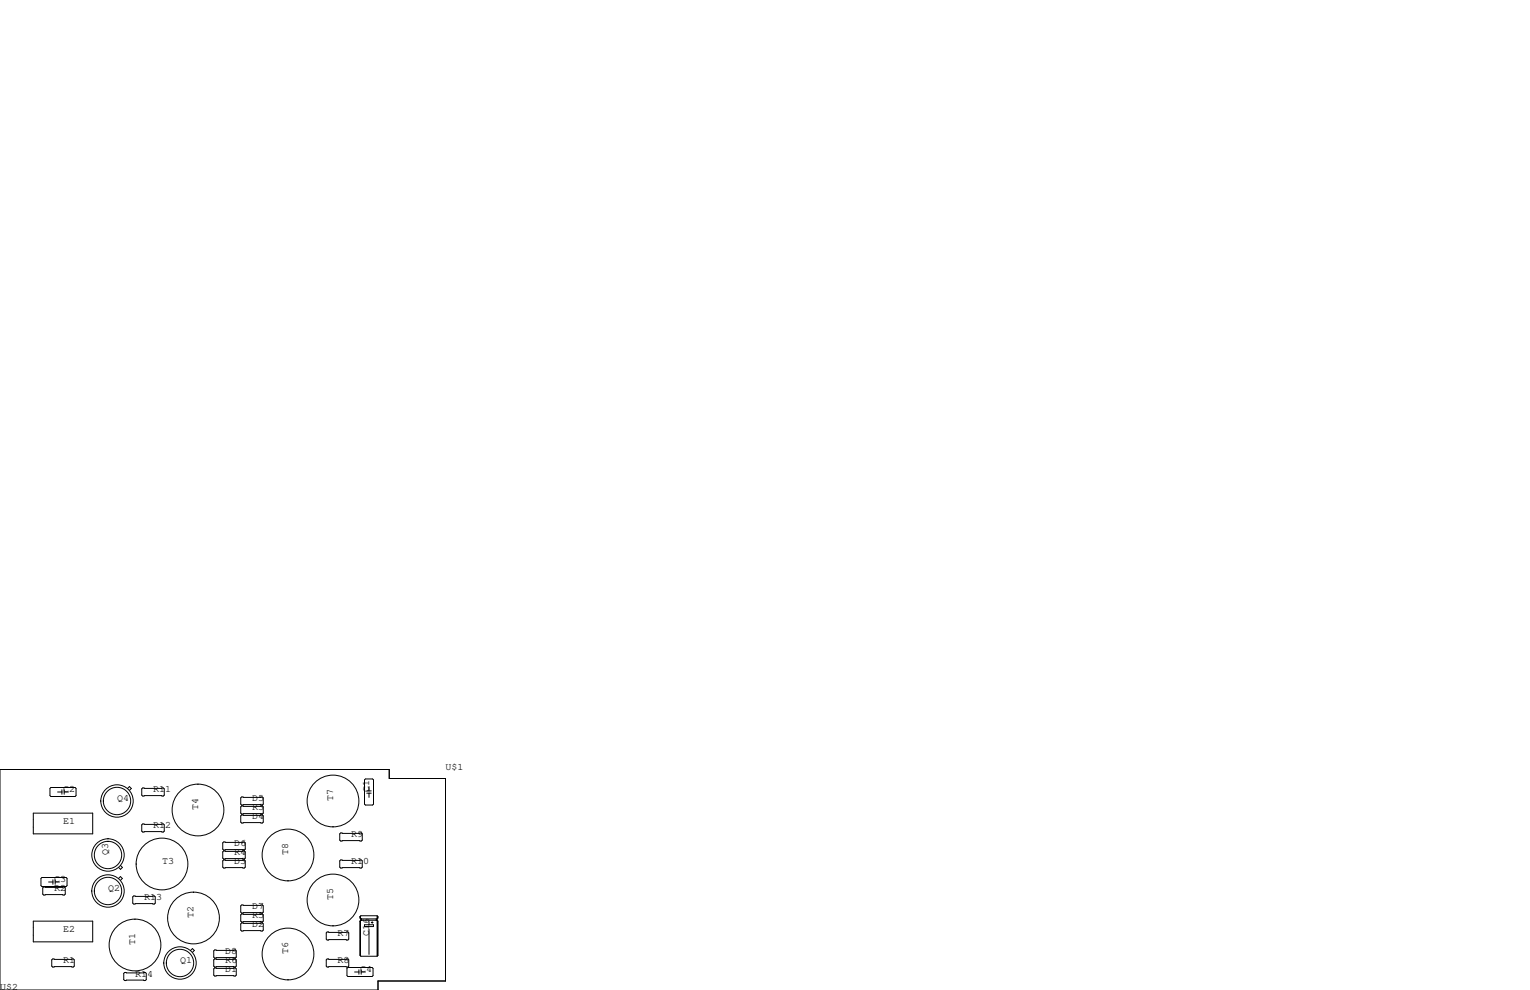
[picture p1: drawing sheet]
<svg xmlns="http://www.w3.org/2000/svg" width="432mm" height="279mm" viewBox="0 0 432 279" stroke-linecap="round" stroke-linejoin="round" font-family="sans-serif">
<g fill="none" stroke="#000" stroke-width=".28">
<path d="M0 217.2h109.9v2.5h15.8v57.2h-19v2.5h-106.7zM103.1 219.8h2.1l.2 .3v6.8l-.2 .3h-2.1l-.2-.3v-6.8zM9.4 229.5h16.8v5.8h-16.8zM14.4 222.2h6.8l.3 .3v2l-.3 .3h-6.8l-.3-.3v-2zM16.3 223.5h1.2M17.5 222.9v1.3M18.1 223.5h1.2M18.1 222.9v1.3M36 222.5l.5-.5 .6 .5-.6 .6M40.3 222.4h5.8l.3 .2v1.8l-.3 .3h-5.8l-.3-.3v-1.8zM40.3 232.5h5.8l.3 .3v1.8l-.3 .2h-5.8l-.3-.2v-1.8zM63.1 237.6h5.9l.2 .3v1.7l-.2 .3h-5.9l-.2-.3v-1.7z"/>
<path d="M68.2 224.9h5.8l.3 .3v1.7l-.3 .3h-5.8l-.3-.3v-1.7zM68.2 227.5h5.8l.3 .2v1.8l-.3 .2h-5.8l-.3-.2v-1.8zM68.2 230h5.8l.3 .3v1.7l-.3 .3h-5.8l-.3-.3v-1.7zM96.1 235.1h5.9l.2 .2v1.8l-.2 .3h-5.9l-.2-.3v-1.8zM103.5 223.2h1.3M103.5 223.9h1.3M104.1 222v1.2M104.1 223.9v1.1M9.4 260h16.8v5.8h-16.8zM11.6 247.9l.2-.3h6.9l.2 .3v2l-.2 .3h-6.9l-.2-.3zM12.3 250.3h5.9l.2 .3v1.7l-.2 .3h-5.9l-.2-.3v-1.7zM13.7 248.9h1.2"/>
<path d="M14.9 248.3v1.3M15.6 248.9h1.2M15.6 248.3v1.3M33.5 247.9l.5-.5 .5 .5-.5 .6M34 244.3l.5 .5-.5 .5-.5-.5M37.5 253.1l.2-.2h5.9l.2 .2v1.8l-.2 .2h-5.9l-.2-.2zM63.1 240.2h5.9l.2 .2v1.8l-.2 .2h-5.9l-.2-.2v-1.8zM63.1 242.7h5.9l.2 .3v1.7l-.2 .3h-5.9l-.2-.3v-1.7zM67.9 255.7l.3-.3h5.8l.3 .3v1.7l-.3 .3h-5.8l-.3-.3zM67.9 258.2l.3-.3h5.8l.3 .3v1.8l-.3 .2h-5.8l-.3-.2zM96.1 242.7h5.9l.2 .3v1.7l-.2 .3h-5.9l-.2-.3v-1.7zM101.6 258.7v.4l.3 .2"/>
<path d="M101.6 260v9.6l.3 .3h4.5M101.6 258.7l.1 .4M101.6 260l.1 9.6M101.7 258.6v.6M101.7 259.8v9.9M101.9 259.7h4.5l.3 .3v9.6l-.3 .3M101.9 259.3v.4M101.9 259.7l-.3 .3M102 259.3v.4M106.2 259.3v.4M106.3 259.5v.1M106.4 258.4l.3 .3v.4l-.3 .2h-4.5"/>
<path d="M106.4 258.4h-4.5l-.3 .3M106.4 258.4v11.5M106.6 258.7v.4M106.6 260v9.6M14.6 270.9l.3-.3h5.8l.3 .3v1.8l-.3 .2h-5.8l-.3-.2zM35.2 274.4h5.8l.3 .3v1.8l-.3 .2h-5.8l-.3-.2v-1.8zM53.8 268.2l.5-.5 .5 .5-.5 .6M60.3 270.9l.3-.3h5.8l.3 .3v1.8l-.3 .2h-5.8l-.3-.2zM60.3 268.4l.3-.3h5.8l.3 .3v1.7l-.3 .3h-5.8l-.3-.3zM60.3 273.4l.3-.2h5.8l.3 .2v1.8l-.3 .3h-5.8l-.3-.3zM67.9 260.7l.3-.2h5.8l.3 .2v1.8l-.3 .3h-5.8l-.3-.3zM92.1 270.9l.2-.3h5.9l.2 .3v1.8l-.2 .2h-5.9l-.2-.2z"/>
<path d="M92.1 263.3l.2-.3h5.9l.2 .3v1.7l-.2 .3h-5.9l-.2-.3zM97.9 273.3l.3-.3h6.8l.3 .3v2l-.3 .3h-6.8l-.3-.3zM100.1 274.3h1.2M101.3 273.7v1.3M101.9 273.7v1.3M101.9 274.3h1.2M102.9 261h2.5v.5h-2.5zM104.1 260.1v.9M104.1 262.3v7.1M104.8 260.3h.5M105 260.1v.5"/>
<circle cx="33" cy="226.1" r="4.6"/>
<circle cx="33" cy="226.1" r="3.9"/>
<circle cx="55.9" cy="228.6" r="7.3"/>
<circle cx="94" cy="226.1" r="7.3"/>
<circle cx="30.5" cy="241.3" r="3.9"/>
<circle cx="30.5" cy="241.3" r="4.6"/>
<circle cx="30.5" cy="251.5" r="3.9"/>
<circle cx="30.5" cy="251.5" r="4.6"/>
<circle cx="45.7" cy="243.8" r="7.3"/>
<circle cx="54.6" cy="259.1" r="7.3"/>
<circle cx="81.3" cy="241.3" r="7.3"/>
<circle cx="94" cy="254" r="7.3"/>
<circle cx="38.1" cy="266.7" r="7.3"/>
<circle cx="50.8" cy="271.8" r="3.9"/>
<circle cx="50.8" cy="271.8" r="4.6"/>
<circle cx="81.3" cy="269.2" r="7.3"/>
</g>
<g font-size="2.8">
<text x="125.7" y="217.2">U$1</text>
<text x="17.8" y="223.5">C2</text>
<text x="33" y="226.1">Q4</text>
<text x="43.2" y="223.5">R11</text>
<text x="71.1" y="226.1">D5</text>
<text x="94" y="226.1" transform="rotate(-90 94 226.1)">T7</text>
<text x="104.1" y="223.5" transform="rotate(-90 104.1 223.5)">C1</text>
<text x="17.8" y="232.4">E1</text>
<text x="43.2" y="233.7">R12</text>
<text x="55.9" y="228.6" transform="rotate(-90 55.9 228.6)">T4</text>
<text x="71.1" y="228.6">R3</text>
<text x="71.1" y="231.1">D4</text>
<text x="66" y="238.8">D6</text>
<text x="99.1" y="236.2">R9</text>
<text x="30.5" y="241.3" transform="rotate(-90 30.5 241.3)">Q3</text>
<text x="45.7" y="243.8">T3</text>
<text x="66" y="241.3">R4</text>
<text x="66" y="243.8">D3</text>
<text x="81.3" y="241.3" transform="rotate(-90 81.3 241.3)">T8</text>
<text x="99.1" y="243.8">R10</text>
<text x="15.2" y="248.9">C3</text>
<text x="15.2" y="251.5">R2</text>
<text x="30.5" y="251.5">Q2</text>
<text x="40.6" y="254">R13</text>
<text x="71.1" y="256.5">D7</text>
<text x="94" y="254" transform="rotate(-90 94 254)">T5</text>
<text x="17.8" y="262.9">E2</text>
<text x="54.6" y="259.1" transform="rotate(-90 54.6 259.1)">T2</text>
<text x="71.1" y="259.1">R5</text>
<text x="71.1" y="261.6">D2</text>
<text x="38.1" y="266.7" transform="rotate(-90 38.1 266.7)">T1</text>
<text x="63.5" y="269.2">D8</text>
<text x="81.3" y="269.2" transform="rotate(-90 81.3 269.2)">T6</text>
<text x="95.2" y="264.2">R7</text>
<text x="104.1" y="264.2" transform="rotate(-90 104.1 264.2)">C16</text>
<text x="17.8" y="271.8">R1</text>
<text x="38.1" y="275.6">R14</text>
<text x="50.8" y="271.8">Q1</text>
<text x="63.5" y="271.8">R6</text>
<text x="63.5" y="274.3">D1</text>
<text x="95.2" y="271.8">R8</text>
<text x="101.6" y="274.3">C4</text>
<text x="0" y="279.4">U$2</text>
</g>
</svg>
